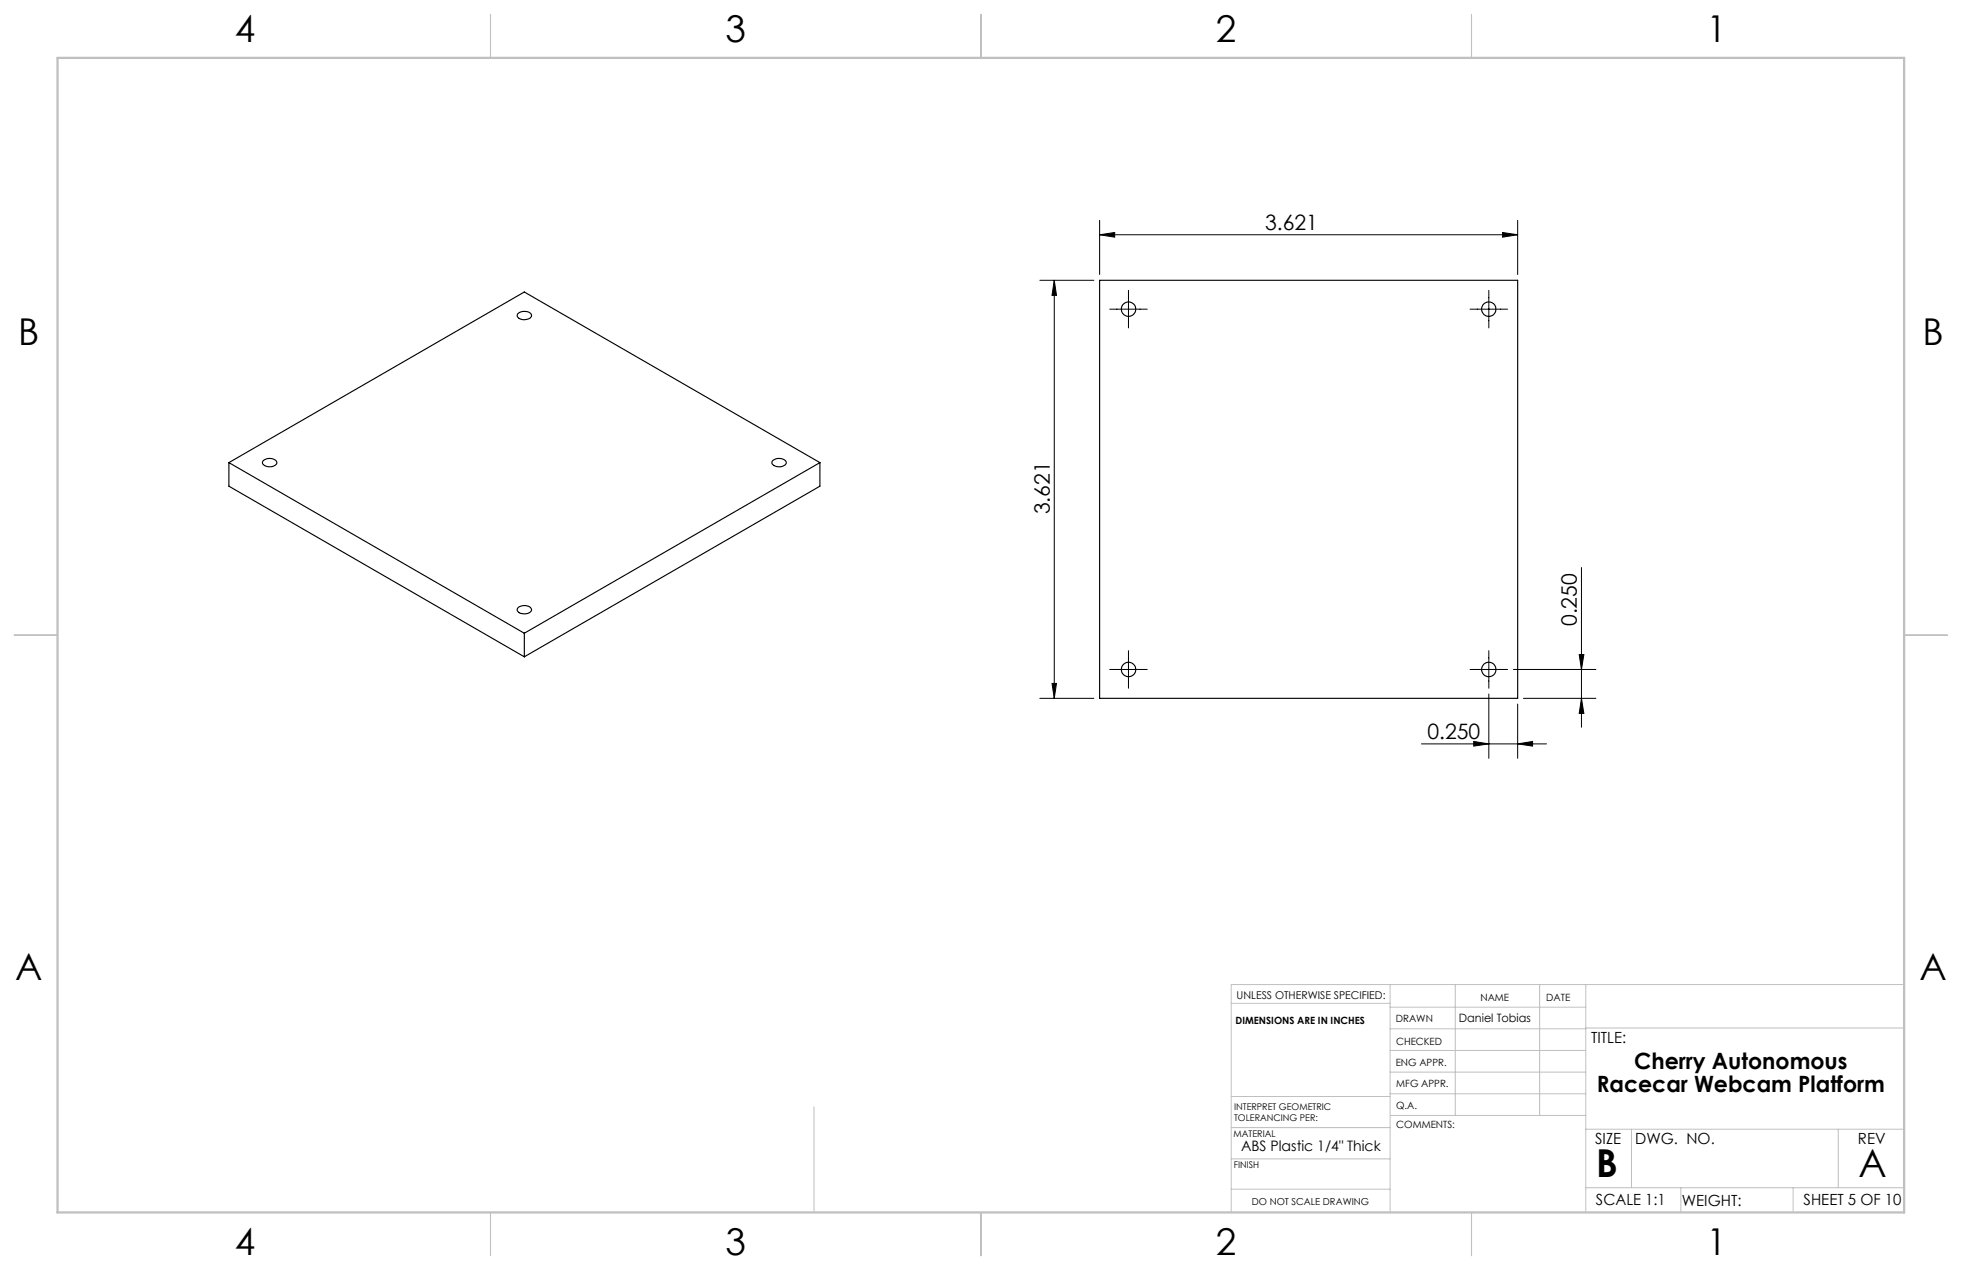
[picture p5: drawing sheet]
<svg xmlns="http://www.w3.org/2000/svg" width="432mm" height="279mm" viewBox="0 0 432 279" stroke-linecap="round" stroke-linejoin="round" font-family="sans-serif">
<g fill="none" stroke="#000" stroke-width=".22">
<path d="M242 51.6l3.3-.4v1zM242 48.5v11.9M242 51.6h92M330.7 51.2l3.3 .4-3.3 .6zM334 48.5v11.9M228.8 61.7h11.9M232 61.7l.5 3.3h-1zM232 61.7v91.9M244.2 68h8.3M248.4 63.9v8.2M323.5 68h8.3M327.7 63.9v8.2"/>
<path d="M348.1 124.8v35.2M228.8 153.6h11.9M231.5 150.4h1l-.5 3.2zM244.2 147.3h8.3M248.4 143.2v8.2M323.5 147.3h8.3M327.7 143.2v8.2M327.7 152.7v14.1M333.1 147.3h18.1M334 154.9v11.9M335.3 153.6h15.9M347.6 144h1l-.5 3.3z"/>
<path d="M348.1 153.6l.5 3.4h-1zM312.8 163.7h27.6M324.3 163.1l3.4 .6-3.4 .4zM334 163.7l3.3-.6v1z"/>
</g>
<g fill="none" stroke="#c0c0c0" stroke-width=".22">
<path d="M305.9 216.6v50.1M320.3 216.6v28.8M338.8 216.6v28.8M349 216.6v50.1M419.1 216.6h-148.1v50.1M271 220.7h34.9M305.9 231.1h43.1M305.9 226.3h43.1M305.9 221.6h43.1M305.9 235.9h43.1M349 226.2h70.1M179.1 243.5v23.2"/>
<path d="M271 255h34.9M271 248.1h35M271 241.2h35M305.9 240.6h43.1M306 245.4h43M349 248.4h70.1M359.1 248.4v12.9M404.6 248.4v12.9M271 261.6h34.9M349 261.3h70.1M369.9 261.3v5.4M394.6 261.3v5.4"/>
</g>
<path d="M108 3.2v9.5M215.9 3.2v9.5M323.8 3.2v9.5M3.1 139.7h9.6M419.1 139.7h9.5M108 266.7v9.6M215.9 266.7v9.6M323.8 266.7v9.6" fill="none" stroke="#c0c0c0" stroke-width=".25"/>
<path d="M12.7 12.7h406.4v254h-406.4z" fill="none" stroke="#c0c0c0" stroke-width=".5"/>
<g fill="#000">
<path d="M242 51.6l3.3-.4v1zM330.7 51.2l3.3 .4-3.3 .6zM324.3 163.1l3.4 .6-3.4 .4zM334 163.7l3.3-.6v1z"/>
<path d="M232 61.7l.5 3.3h-1zM231.5 150.4h1l-.5 3.2z"/>
<path d="M348.1 153.6l.5 3.4h-1zM347.6 144h1l-.5 3.3z"/>
</g>
<g fill="none" stroke="#000" stroke-width=".25">
<path d="M113.9 69a2.17 2.17 0 0 1 3 .1 .99 .99 0 0 1-1.2 1.2 1.33 1.33 0 0 1-1.9-1zM242 61.7h92v91.9h-92zM50.4 101.8l65-37.6 65 37.6M50.4 101.8l65 37.5M50.4 101.8v5.2l65 37.5M57.9 101.4a2.03 2.03 0 0 1 3 .3 1.66 1.66 0 0 1-2.4 .9l-.3-.2a.66 .66 0 0 1-.3-1zM170 101.4a2.03 2.03 0 0 1 3 .3 1.66 1.66 0 0 1-2.4 .9l-.3-.2a.66 .66 0 0 1-.3-1zM180.4 101.8l-65 37.5M180.4 101.8v5.2l-65 37.5M113.9 133.8a1.97 1.97 0 0 1 3.1 .3 1.84 1.84 0 0 1-2.9 .5 .57 .57 0 0 1-.2-.8zM115.4 139.3v5.2"/>
<circle cx="248.4" cy="68" r="1.6"/>
<circle cx="327.7" cy="68" r="1.59"/>
<circle cx="248.4" cy="147.3" r="1.59"/>
<circle cx="327.7" cy="147.3" r="1.58"/>
</g>
<g font-size="8.5">
<text x="351.3" y="259">B</text>
<text x="409.1" y="258.9">A</text>
</g>
<g font-size="8.1">
<text x="51.7" y="9.3">4</text>
<text x="159.7" y="9.3">3</text>
<text x="267.6" y="9.3">2</text>
<text x="375.6" y="9.3">1</text>
<text x="4" y="76">B</text>
<text x="423.1" y="76">B</text>
<text x="3.3" y="215.7">A</text>
<text x="422.4" y="215.7">A</text>
<text x="51.7" y="276">4</text>
<text x="159.7" y="276">3</text>
<text x="267.6" y="276">2</text>
<text x="375.6" y="276">1</text>
</g>
<g font-size="4.9">
<text x="359.7" y="235.3">Cherry Autonomous</text>
<text x="351.4" y="240.2">Racecar Webcam Platform</text>
</g>
<g font-size="4.7">
<text x="278.4" y="50.6">3.621</text>
<text x="231" y="113.2" transform="rotate(-90 231 113.2)">3.621</text>
<text x="347.1" y="137.8" transform="rotate(-90 347.1 137.8)">0.250</text>
<text x="314.1" y="162.6">0.250</text>
</g>
<g font-size="3.4">
<text x="350.2" y="229.5">TITLE:</text>
<text x="351.1" y="251.6">SIZE</text>
<text x="359.9" y="251.6">DWG. NO.</text>
<text x="408.9" y="251.7">REV</text>
<text x="351.2" y="265.2">SCALE 1:1</text>
<text x="370.1" y="265.3">WEIGHT:</text>
<text x="396.9" y="265.2">SHEET 5 OF 10</text>
</g>
<text font-size="3.2" x="273.1" y="253.3">ABS Plastic 1/4&quot; Thick</text>
<text font-size="2.5" x="321.1" y="224.9">Daniel Tobias</text>
<text font-size="2.4" x="272.2" y="219.7">UNLESS OTHERWISE SPECIFIED:</text>
<g font-size="2.2">
<text x="325.8" y="220.2">NAME</text>
<text x="340.3" y="220.2">DATE</text>
<text x="271.9" y="225.3">DIMENSIONS ARE IN INCHES</text>
<text x="307.2" y="224.9">DRAWN</text>
<text x="307.3" y="229.8">CHECKED</text>
<text x="307.2" y="234.5">ENG APPR.</text>
<text x="307.3" y="239.2">MFG APPR.</text>
<text x="307.3" y="243.9">Q.A.</text>
<text x="307.3" y="248.1">COMMENTS:</text>
</g>
<text font-size="2.1" x="275.5" y="265.1">DO NOT SCALE DRAWING</text>
<g font-size="2">
<text x="271.6" y="244.1">INTERPRET GEOMETRIC</text>
<text x="271.5" y="250.2">MATERIAL</text>
<text x="271.6" y="246.6">TOLERANCING PER:</text>
<text x="271.5" y="257">FINISH</text>
</g>
</svg>
